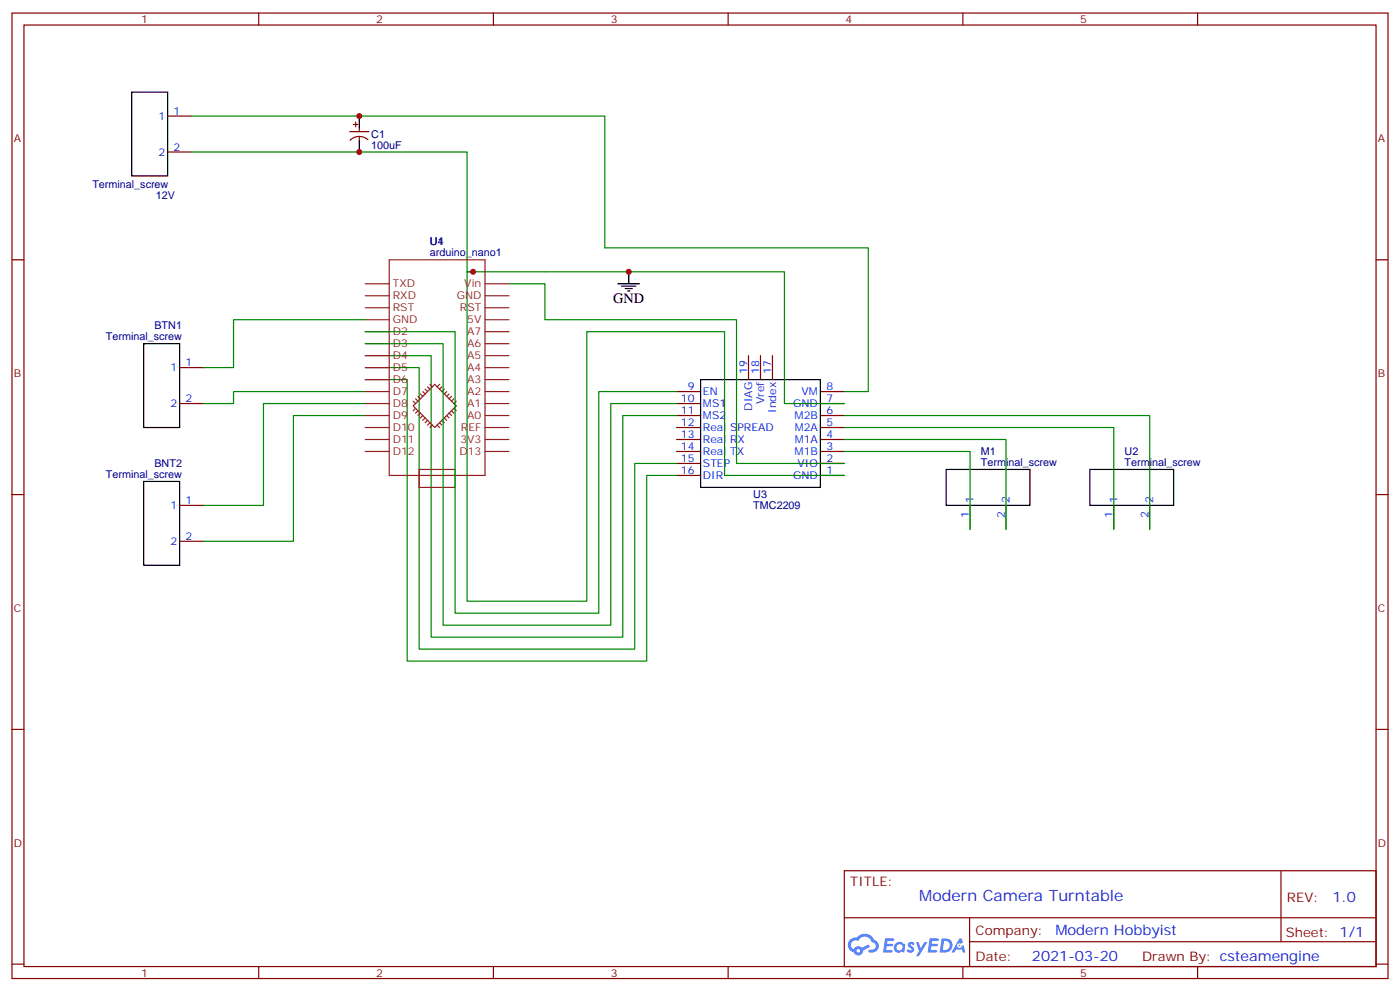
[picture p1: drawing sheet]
<svg xmlns="http://www.w3.org/2000/svg" width="412mm" height="292mm" viewBox="0 0 412 292" stroke-linecap="round" stroke-linejoin="round" font-family="sans-serif">
<g fill="none" stroke="#870000" stroke-width=".35">
<path d="M3.5 3.8h405.4v284.4h-405.4zM7.1 7.4h398.2v277.3h-398.2zM76.2 3.8v3.6M145.3 3.8v3.6M214.5 3.8v3.6M283.6 3.8v3.6M352.8 3.8v3.6M3.5 76.5h3.6M405.3 76.5h3.6M3.5 145.7h3.6M405.3 145.7h3.6M3.5 214.8h3.6"/>
<path d="M405.3 214.8h3.6M248.7 256.4h156.6v28.3h-156.6zM377.3 256.5v20.8M248.7 270.3h156.5M285.6 277.3h119.6M285.6 270.3v14.1M3.5 284h3.6M76.2 284.7v3.5M145.3 284.7v3.5M214.5 284.7v3.5M283.6 284.7v3.5M352.8 284.7v3.5"/>
<path d="M405.3 284h3.6"/>
</g>
<g fill="#5487ff">
<path d="M267.7 277.6a1.22 1.22 0 0 1 1.7 .3l-.4 .6a.47 .47 0 0 0-.3-.5 .47 .47 0 0 0-.5 .2l.1 .3a1.14 1.14 0 0 1 .8 1.7 1.14 1.14 0 0 1-1.9 0l-.2-.2 .5-.5 .7 .4a.29 .29 0 0 0 .3-.3 .29 .29 0 0 0-.2-.3 1.04 1.04 0 0 1-.6-1.7z"/>
<path d="M260.7 276.4h2.4l.3 .1-.2 .5-1.8 .1-.1 .9h1.5l.3 .3-.3 .4h-1.6l-.2 1.1h1.7l.2 .4-.2 .3h-2.6z"/>
<path d="M273.8 276.4h2.4l.3 .1-.1 .5-1.8 .1-.2 .9h1.6l.3 .3-.4 .4h-1.6l-.1 1.1h1.7l.2 .4-.2 .3h-2.6z"/>
<path d="M282.6 276.4h.7l.3 1.2-.6 .3a.69 .69 0 0 0-1 .3 .69 .69 0 0 0 .4 1 .69 .69 0 0 0 .9-.6l.5-.3 .6 2.2h-.8l-.2-.9h-1.8l-.5 .9h-.8z"/>
<path d="M269.8 277.4h.8l.6 1.9 1.1-1.9h.9l-2.6 4.2h-.8l.9-1.5z"/>
<path d="M277.4 276.4l-.6 4.1h1.3a2.11 2.11 0 0 0 2.5-2.1 2.11 2.11 0 0 0-2.5-2zM278.1 277.1a1.39 1.39 0 0 1 1.7 1.4 1.39 1.39 0 0 1-1.8 1.3h-.3z"/>
<path d="M263.7 278a1.54 1.54 0 0 0-.1 2.1 1.54 1.54 0 0 0 2.2 .2l.6 .2 .3-2.3-.2-.2-.4-.1a1.49 1.49 0 0 0-2.4 .1zM264 279a.94 .94 0 0 1 1.8 0 .94 .94 0 0 1-1.8 0z"/>
<path d="M250.4 276.7a2.18 2.18 0 0 0 1.1 3.8 1.44 1.44 0 0 0 1.6 .9 1.44 1.44 0 0 0 1.2-1.5l2-1-.5-.7-1.9 .9a1.47 1.47 0 0 0-2.4 .5 1.39 1.39 0 0 1-.7-2 1.39 1.39 0 0 1 2-.5 2.12 2.12 0 0 1 2.2-1.3 2.12 2.12 0 0 1 1.9 1.7 1.14 1.14 0 0 1 1.1 1.4 1.14 1.14 0 0 1-1.7 .8 .43 .43 0 0 0-.5 .3 .43 .43 0 0 0 .4 .5 1.98 1.98 0 0 0 2.5-1.2 1.98 1.98 0 0 0-1.2-2.5 3.1 3.1 0 0 0-5.3-.7l-.9 .1zM252.3 280a.55 .55 0 0 1 1.1 0 .55 .55 0 0 1-1.1 0z"/>
<circle cx="282.6" cy="278.5" r=".26"/>
</g>
<g fill="none" stroke="#000" stroke-width=".35">
<path d="M38.8 27.1h10.6v24.7h-10.6zM105.8 34.2v3.5M105.8 41.2v3.6M182 83.6h6.4M183.1 84.3h4.2M184.1 85h2.2M184.9 85.7h.7M185.2 80v3.6M42.3 101.2h10.6v24.7h-10.6zM206.4 111.8h35.3v31.7h-35.3zM278.7 138.3h24.7v10.5h-24.7zM321 138.3h24.7v10.5h-24.7z"/>
<path d="M42.3 141.8h10.6v24.7h-10.6z"/>
</g>
<g fill="none" stroke="#870000" stroke-width=".35">
<path d="M49.4 34.2h7M103 38.8h5.7M104.1 36.7h1.4M104.8 35.9v1.5M105.8 37.7v1.1M49.4 44.8h7M105.8 40.2v1M108.4 41.2a3.8 3.8 0 0 0-5.3 .1M52.9 118.9h7.1M52.9 108.3h7.1M199.3 118.9h7.1M199.3 115.3h7.1"/>
<path d="M220.5 104.7v7.1M224 104.7v7.1M227.5 104.7v7.1M241.7 118.9h7M241.7 115.3h7M199.3 136.5h7.1M199.3 133h7.1M199.3 129.4h7.1M199.3 125.9h7.1M199.3 122.4h7.1M241.7 136.5h7M241.7 133h7"/>
<path d="M241.7 129.4h7M241.7 125.9h7M241.7 122.4h7M52.9 148.8h7.1M52.9 159.4h7.1M199.3 140h7.1M241.7 140h7M285.8 148.8v7.1M296.3 148.8v7.1M328.1 148.8v7.1M338.7 148.8v7.1"/>
</g>
<g fill="none" stroke="#008700" stroke-width=".35">
<path d="M56.4 34.2h121.8v38.8h77.6v42.3h-7.1M56.4 44.8h81.2v35.2h93.5v38.9h17.6M107.6 97.7h26.5v82.9h42.3v-65.3h22.9M107.6 94.2h-38.8v14.1h-8.8M139.3 80h-1.7v97.1h35.3v-79.4h40.5v42.3h35.3M149.9 83.6h10.6v10.6h56.5v42.3h31.7M107.6 104.7h19.4v82.9h56.4v-65.2h15.9M107.6 108.3h15.9v82.9h63.5v-54.7h12.3M107.6 111.8h12.3v82.9h70.6v-54.7h8.8M107.6 115.3h-38.8v3.6h-8.8M107.6 118.9h-30v29.9h-17.6M107.6 101.2h22.9v82.9h49.4v-65.2h19.4"/>
<path d="M107.6 122.4h-21.2v37h-26.4M248.7 133h37.1v22.9M248.7 129.4h47.6v26.5M248.7 125.9h79.4v30M248.7 122.4h90v33.5"/>
</g>
<g fill="none" stroke="#8c2424" stroke-width=".35">
<path d="M114.7 76.5h28.2v63.5h-28.2zM107.6 97.7h7.1M107.6 94.2h7.1M107.6 90.6h7.1M107.6 87.1h7.1M107.6 83.6h7.1M142.9 97.7h7M142.9 94.2h7M142.9 90.6h7M142.9 87.1h7M142.9 83.6h7M107.6 118.9h7.1"/>
<path d="M107.6 115.3h7.1M107.6 111.8h7.1M107.6 108.3h7.1M107.6 104.7h7.1M107.6 101.2h7.1M121.7 119.6l6.4-6.4 6.3 6.4-6.3 6.3zM121.7 118.1l.7 .8M122.4 117.4l.7 .7M123.1 116.7l.7 .7M123.8 116l.7 .7M124.5 115.3l.7 .7M125.2 114.6l.7 .7"/>
<path d="M125.9 113.9l.7 .7M126.6 113.2l.8 .7M129.5 113.2l-.7 .7M130.2 113.9l-.7 .7M130.9 114.6l-.7 .7M131.6 115.3l-.7 .7M132.3 116l-.7 .7M133 116.7l-.7 .7M133.7 117.4l-.7 .7M134.4 118.1l-.7 .8M142.9 118.9h7M142.9 115.3h7"/>
<path d="M142.9 111.8h7M142.9 108.3h7M142.9 104.7h7M142.9 101.2h7M107.6 129.4h7.1M107.6 125.9h7.1M107.6 122.4h7.1M107.6 133h7.1M122.4 120.3l-.7 .7M123.1 121l-.7 .7M123.5 138.3h10.6v5.2h-10.6zM123.8 121.7l-.7 .7"/>
<path d="M124.5 122.4l-.7 .7M125.2 123.1l-.7 .7M125.9 123.8l-.7 .7M126.6 124.5l-.7 .7M127.4 125.2l-.8 .7M128.8 125.2l.7 .7M129.5 124.5l.7 .7M130.2 123.8l.7 .7M130.9 123.1l.7 .7M131.6 122.4l.7 .7M132.3 121.7l.7 .7M133 121l.7 .7"/>
<path d="M133.7 120.3l.7 .7M142.9 129.4h7M142.9 125.9h7M142.9 122.4h7M142.9 133h7"/>
</g>
<g fill="#c00">
<circle cx="185.2" cy="80" r=".88"/>
<circle cx="139.3" cy="80" r=".88"/>
<circle cx="105.8" cy="44.8" r=".88"/>
<circle cx="105.8" cy="34.2" r=".88"/>
</g>
<text font-size="4.6" fill="#00f" x="270.8" y="265.5">Modern Camera Turntable</text>
<text font-size="4.2" x="180.6" y="89.2">GND</text>
<g font-size="4.2" fill="#00f">
<text x="392.5" y="265.7">1.0</text>
<text x="310.9" y="275.3">Modern Hobbyist</text>
<text x="304" y="283.1">2021-03-20</text>
</g>
<g font-size="3.9" fill="#800">
<text x="250.5" y="261">TITLE:</text>
<text x="379.1" y="265.7">REV:</text>
<text x="287.4" y="275.2">Company:</text>
<text x="378.7" y="275.8">Sheet: 1/1</text>
<text x="287.4" y="282.9">Date:</text>
<text x="336.4" y="283">Drawn By: csteamengine</text>
</g>
<g font-size="3.2" fill="#800">
<text x="41.6" y="6.8">1</text>
<text x="110.8" y="6.8">2</text>
<text x="179.9" y="6.8">3</text>
<text x="249.1" y="6.8">4</text>
<text x="318.2" y="6.8">5</text>
<text x="4.1" y="41.9">A</text>
<text x="405.9" y="41.9">A</text>
<text x="4.1" y="111.1">B</text>
<text x="405.9" y="111.1">B</text>
<text x="4.1" y="180.2">C</text>
<text x="405.9" y="180.2">C</text>
<text x="4.1" y="249.4">D</text>
<text x="405.9" y="249.4">D</text>
<text x="41.6" y="287.7">1</text>
<text x="110.8" y="287.7">2</text>
<text x="179.9" y="287.7">3</text>
<text x="249.1" y="287.7">4</text>
<text x="318.2" y="287.7">5</text>
</g>
<g font-size="3.2" fill="#00f">
<text x="46.7" y="35.2">1</text>
<text x="51.2" y="33.8">1</text>
<text x="46.7" y="45.8">2</text>
<text x="51.2" y="44.4">2</text>
<text x="54.7" y="107.9">1</text>
<text x="50.2" y="109.3">1</text>
<text x="220.1" y="110" transform="rotate(-90 220.1 110)">19</text>
<text x="223.7" y="110" transform="rotate(-90 223.7 110)">18</text>
<text x="227.2" y="110" transform="rotate(-90 227.2 110)">17</text>
<text x="50.2" y="119.9">2</text>
<text x="54.7" y="118.5">2</text>
<text x="200.6" y="118.5">10</text>
<text x="202.6" y="115">9</text>
<text x="207.1" y="116.4">EN</text>
<text x="207.1" y="119.9">MS1</text>
<text x="225.1" y="119" transform="rotate(-90 225.1 119)">Vref</text>
<text x="233.7" y="119.9">GND</text>
<text x="236.1" y="116.4">VM</text>
<text x="243.4" y="118.5">7</text>
<text x="243.4" y="115">8</text>
<text x="200.6" y="122">11</text>
<text x="200.6" y="125.6">12</text>
<text x="207.1" y="123.4">MS2</text>
<text x="221.5" y="120.9" transform="rotate(-90 221.5 120.9)">DIAG</text>
<text x="228.6" y="121.6" transform="rotate(-90 228.6 121.6)">Index</text>
<text x="234.1" y="123.4">M2B</text>
<text x="243.4" y="125.6">5</text>
<text x="243.4" y="122">6</text>
<text x="200.6" y="129.1">13</text>
<text x="207.1" y="127">Real SPREAD</text>
<text x="207.1" y="130.5">Real RX</text>
<text x="234.1" y="130.5">M1A</text>
<text x="234.1" y="127">M2A</text>
<text x="243.4" y="129.1">4</text>
<text x="200.6" y="132.6">14</text>
<text x="200.6" y="136.1">15</text>
<text x="207.1" y="134">Real TX</text>
<text x="207.1" y="137.5">STEP</text>
<text x="234.1" y="134">M1B</text>
<text x="234.9" y="137.5">VIO</text>
<text x="243.4" y="136.1">2</text>
<text x="243.4" y="132.6">3</text>
<text x="200.6" y="139.7">16</text>
<text x="207.1" y="141.1">DIR</text>
<text x="233.7" y="141.1">GND</text>
<text x="243.4" y="139.7">1</text>
<text x="50.2" y="149.9">1</text>
<text x="54.7" y="148.5">1</text>
<text x="286.8" y="148.1" transform="rotate(-90 286.8 148.1)">1</text>
<text x="297.4" y="148.1" transform="rotate(-90 297.4 148.1)">2</text>
<text x="329.1" y="148.1" transform="rotate(-90 329.1 148.1)">1</text>
<text x="339.7" y="148.1" transform="rotate(-90 339.7 148.1)">2</text>
<text x="285.4" y="152.6" transform="rotate(-90 285.4 152.6)">1</text>
<text x="296" y="152.6" transform="rotate(-90 296 152.6)">2</text>
<text x="327.7" y="152.6" transform="rotate(-90 327.7 152.6)">1</text>
<text x="338.3" y="152.6" transform="rotate(-90 338.3 152.6)">2</text>
<text x="50.2" y="160.5">2</text>
<text x="54.7" y="159.1">2</text>
</g>
<g font-size="3.2" fill="#000080">
<text x="109.4" y="40.7">C1</text>
<text x="109.4" y="43.8">100uF</text>
<text x="27.2" y="55.4">Terminal_screw</text>
<text x="45.9" y="58.5">12V</text>
<text x="126.7" y="75.5">arduino_nano1</text>
<text x="126.7" y="72.2">U4</text>
<text x="129" y="72.2">1</text>
<text x="31.2" y="100.2">Terminal_screw</text>
<text x="45.5" y="97">BTN1</text>
<text x="45.5" y="137.6">BNT2</text>
<text x="288.9" y="137.2">Terminal_screw</text>
<text x="288.9" y="134.1">M1</text>
<text x="331.3" y="137.2">Terminal_screw</text>
<text x="331.3" y="134.1">U2</text>
<text x="31.2" y="140.7">Terminal_screw</text>
<text x="221.9" y="149.8">TMC2209</text>
<text x="221.9" y="146.6">U3</text>
</g>
<g font-size="3.2" fill="#8d2323">
<text x="115.7" y="88.2">RXD</text>
<text x="115.7" y="84.6">TXD</text>
<text x="134.5" y="88.2">GND</text>
<text x="136.8" y="84.6">Vin</text>
<text x="115.7" y="95.2">GND</text>
<text x="115.7" y="91.7">RST</text>
<text x="135.5" y="91.7">RST</text>
<text x="137.6" y="95.2">5V</text>
<text x="115.7" y="98.7">D2</text>
<text x="137.6" y="98.7">A7</text>
<text x="115.7" y="105.8">D4</text>
<text x="115.7" y="102.3">D3</text>
<text x="137.6" y="102.3">A6</text>
<text x="137.6" y="105.8">A5</text>
<text x="115.7" y="112.9">D6</text>
<text x="115.7" y="109.3">D5</text>
<text x="137.6" y="109.3">A4</text>
<text x="137.6" y="112.9">A3</text>
<text x="115.7" y="119.9">D8</text>
<text x="115.7" y="116.4">D7</text>
<text x="137.6" y="116.4">A2</text>
<text x="137.6" y="119.9">A1</text>
<text x="115.7" y="123.4">D9</text>
<text x="137.6" y="123.4">A0</text>
<text x="115.7" y="130.5">D11</text>
<text x="115.7" y="127">D10</text>
<text x="135.6" y="130.5">3V3</text>
<text x="135.8" y="127">REF</text>
<text x="115.7" y="134">D12</text>
<text x="135.3" y="134">D13</text>
</g>
</svg>
